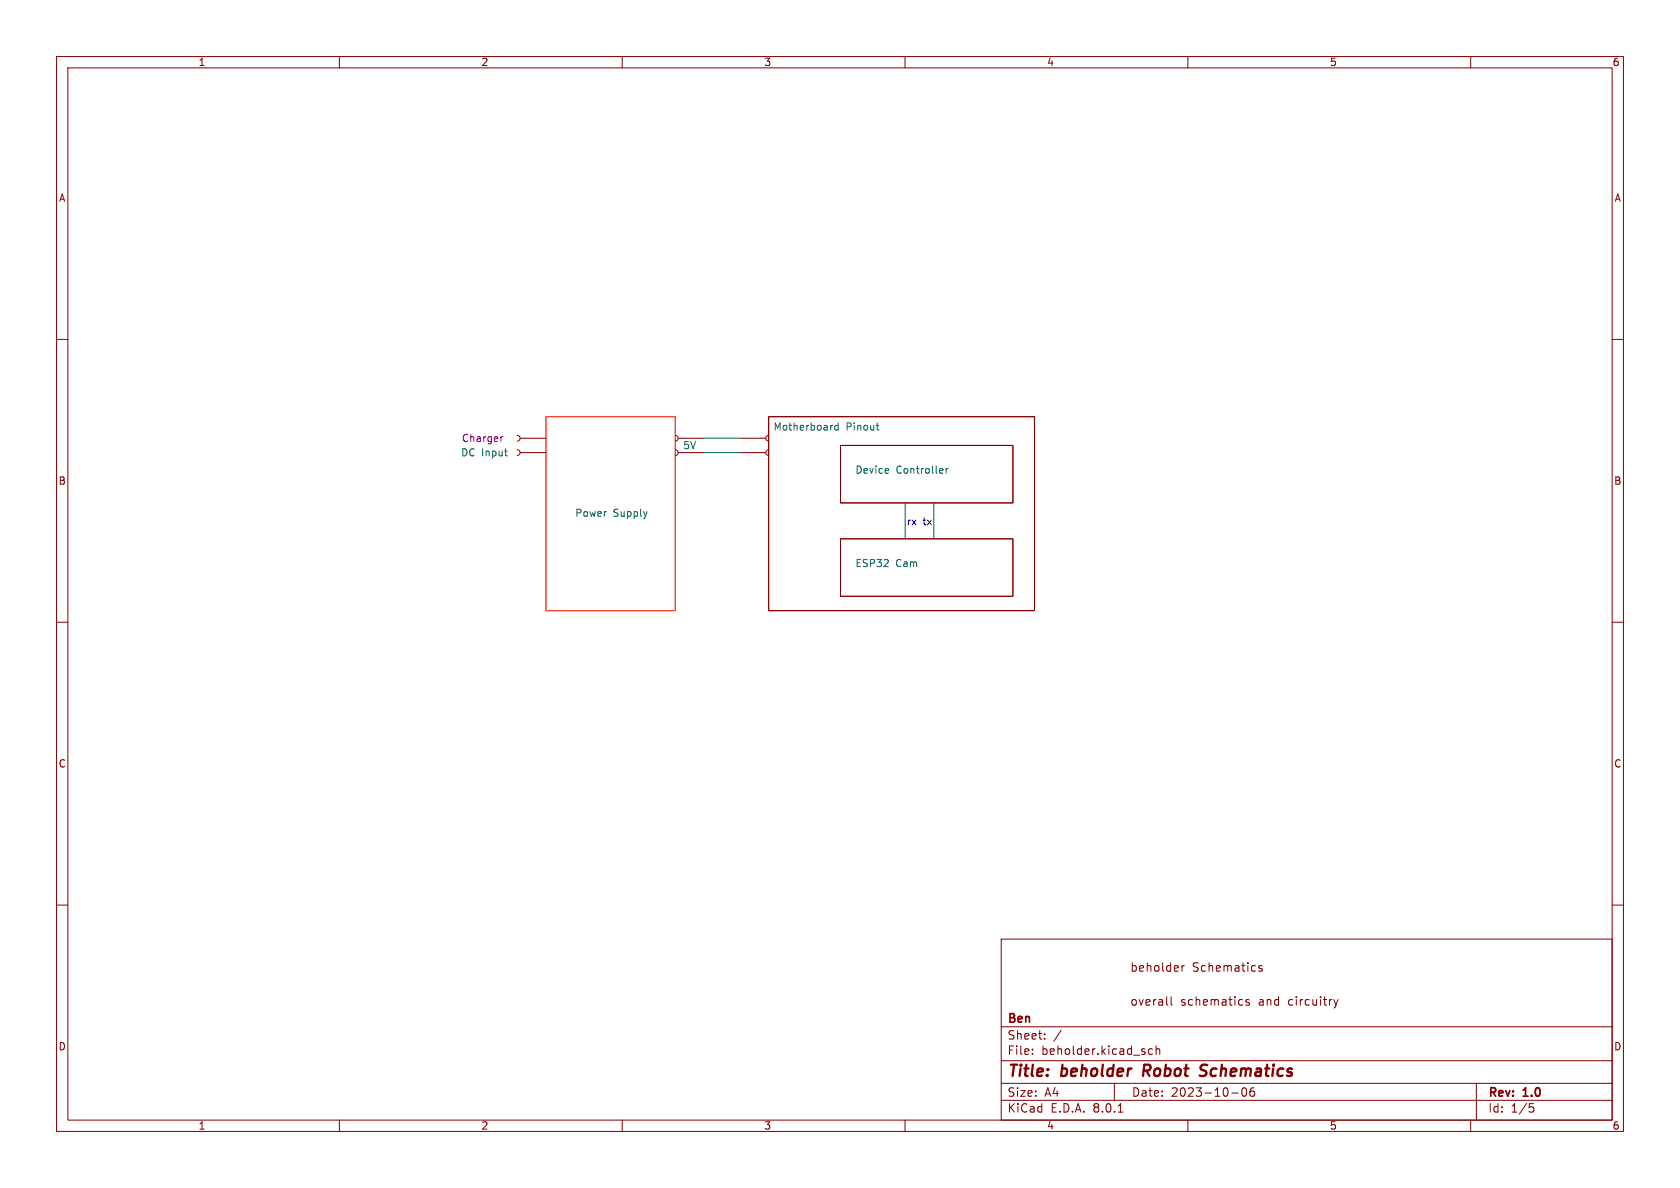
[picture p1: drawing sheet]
<svg xmlns="http://www.w3.org/2000/svg" width="297mm" height="210mm" viewBox="0 0 297 210" stroke-linecap="round" stroke-linejoin="round" font-family="sans-serif">
<g fill="none" stroke="#840000" stroke-width=".18">
<path d="M10 10h277v190h-277zM12 12h273v186h-273zM60 10v2M110 10v2M160 10v2M210 10v2M260 10v2M10 60h2M285 60h2M91.4 79.5l.4 .2 .1 .3-.1 .4-.4 .1M91.4 77l.4 .1 .1 .4-.1 .3-.4 .2M91.9 77.5h4.6"/>
<path d="M119.4 79.5l.3 .2 .2 .3-.2 .4-.3 .1M119.4 77l.3 .1 .2 .4-.2 .3-.3 .2M119.9 77.5h4.6M130.8 77.5h4.6M135.9 73.7h47v34.3h-47zM135.9 77l-.4 .1-.1 .4 .1 .3 .4 .2M135.9 79.5l-.4 .2-.1 .3 .1 .4 .4 .1M148.6 78.7h30.5v10.2h-30.5zM91.9 80h4.6M119.9 80h4.6M130.8 80h4.6M148.6 95.3h30.5v10.1h-30.5z"/>
<path d="M10 110h2M285 110h2M10 160h2M285 160h2M177 166h108v32h-108zM200.2 176.8l.2-.1 .4 .1 .1 .6-.2 .2-.3 .1-.2-.1zM200.2 170.8l.4-.1 .3 .3v.4l-.2 .2h-.5M200.2 170.2v1.5M201.4 176.7l.3 1 .4-1M202.1 170.8l-.4-.1-.2 .2v.7h.6M202.2 171.1l-.7 .1M209.3 177.2l.2 .2-.2 .3"/>
<path d="M209.3 176.7l.2 .1M210.8 176.8l-.4-.1-.3 .3v.4l.1 .2h.6M211.2 170.2l.6 .1M211.5 171l.3 .3-.1 .3-.2 .1M213.1 170.8l-.4-.1-.3 .3v.4l.1 .2h.6M222.7 176.8h.5l.1 .9M222.7 177.6h.6M223.3 177.1l-.6 .1M224 176.8l.2-.1 .4 .1 .1 .9M224 176.7v1M229.9 176.7v1M230.3 176.7l-.3 .1-.1 .2"/>
<path d="M60 198v2M110 198v2M160 198v2M177 194.5h108M177 191.5h108M177 187.5h108M177 181.5h108M182.5 186.3v.1M182.5 185.5v.1M184.7 183.6v.1M184.7 182.8v.1M187.6 182.1l-1.3 2"/>
<path d="M197 191.5v3M197.7 196.6h.8M203.7 185.5l-.4-.1-.3 .3v.4l.2 .2h.5M204.4 185.5l.2-.1 .4 .1v.9M204.4 184.9v1.5M210 198v2M217.7 193.2h1.2M219.7 192.4l.2-.1a.81 .81 0 0 1 .6 .6 .81 .81 0 0 1-.3 .8l-.2 .1a.81 .81 0 0 1-.3-1.4zM221.7 192.3a.59 .59 0 0 0-.7 .6v.6l.1 .2 .4 .1 .2-.1 .1-.5-.1-.3h-.5l-.2 .3M260 198v2M261 191.5v6.5M270.4 195.1h.7"/>
<path d="M270.5 195.7h.4l.3 .3-.2 .5-.5 .1"/>
</g>
<path d="M202.3 188.2l-.2 2M213.1 190a.85 .85 0 0 1-1 .1M213.2 188.2l-.7 .1a.46 .46 0 0 0-.3 .5 .46 .46 0 0 0 .4 .4l.5 .2" fill="none" stroke="#840000" stroke-width=".4"/>
<path d="M96.5 73.7h22.9v34.3h-22.9z" fill="none" stroke="#ff3d27" stroke-width=".18"/>
<path d="M89.2 79.7h.5M147.1 75.2h.1M148.2 75.3l-.4-.1-.2 .2 .1 .6h.5M148.2 74.8v1.2M154.9 75.2h.5M155.1 76h.3M89.6 80.6h.1M157 82.9l.1 .2-.6 .1M166.7 82.9v.2l-.6 .1M167.3 82.8v.9M167.6 82.8l-.3 .3" fill="none" stroke="#006464" stroke-width=".18"/>
<path d="M88.9 77.2l-.4 .2" fill="none" stroke="#840084" stroke-width=".18"/>
<path d="M124.5 77.5h6.3M124.5 80h6.3M160 88.9v6.4M165.1 88.9v6.4" fill="none" stroke="#009600" stroke-width=".18"/>
<g font-size="2.8" fill="#840000">
<text x="178" y="190.9">Title:</text>
<text x="187.7" y="190.9">beholder</text>
<text x="202.9" y="190.9">Robot</text>
<text x="213.8" y="190.9">Schematics</text>
</g>
<g font-size="2.1" fill="#840000">
<text x="202.7" y="172">beholder</text>
<text x="213.7" y="172">Schematics</text>
<text x="202.7" y="178">overall</text>
<text x="211.6" y="178">schematics</text>
<text x="225.5" y="178">and</text>
<text x="230.9" y="178">circuitry</text>
<text x="178" y="184">Sheet:</text>
<text x="178" y="181.2">Ben</text>
<text x="178" y="186.7">File:</text>
<text x="184.1" y="186.7">beholder.kicad_sch</text>
<text x="178" y="196.9">KiCad</text>
<text x="178" y="194.1">Size:</text>
<text x="184.7" y="194.1">A4</text>
<text x="185.7" y="196.9">E.D.A.</text>
<text x="193.3" y="196.9">8.0.1</text>
<text x="200" y="194.1">Date:</text>
<text x="207" y="194.1">2023-10-06</text>
<text x="263" y="194.3">Rev:</text>
<text x="263" y="196.9">Id:</text>
<text x="267.1" y="196.9">1/5</text>
<text x="269.4" y="194.3">1.0</text>
</g>
<g font-size="1.8" fill="#840000">
<text x="35" y="11.9">1</text>
<text x="85" y="11.9">2</text>
<text x="135" y="11.9">3</text>
<text x="185" y="11.9">4</text>
<text x="235" y="11.9">5</text>
<text x="285" y="11.9">6</text>
<text x="10.3" y="35.9">A</text>
<text x="285.3" y="35.9">A</text>
<text x="10.3" y="85.9">B</text>
<text x="285.3" y="85.9">B</text>
<text x="10.3" y="135.9">C</text>
<text x="285.3" y="135.9">C</text>
<text x="10.3" y="185.9">D</text>
<text x="285.3" y="185.9">D</text>
<text x="35" y="199.9">1</text>
<text x="85" y="199.9">2</text>
<text x="135" y="199.9">3</text>
<text x="185" y="199.9">4</text>
<text x="235" y="199.9">5</text>
<text x="285" y="199.9">6</text>
</g>
<g font-size="1.8" fill="#006464">
<text x="136.7" y="76.2">Motherboard</text>
<text x="149.6" y="76.2">Pinout</text>
<text x="81.4" y="80.9">DC Input</text>
<text x="120.7" y="79.6">5V</text>
<text x="151.1" y="83.8">Device</text>
<text x="158.4" y="83.8">Controller</text>
<text x="101.6" y="91.4">Power</text>
<text x="108.4" y="91.4">Supply</text>
<text x="151.1" y="100.3">ESP32</text>
<text x="158.3" y="100.3">Cam</text>
</g>
<text font-size="1.8" fill="#840084" x="81.6" y="78.3">Charger</text>
<g font-size="1.8" fill="#0000c2">
<text x="160.2" y="93.1">rx</text>
<text x="163.2" y="93.1">tx</text>
</g>
</svg>
